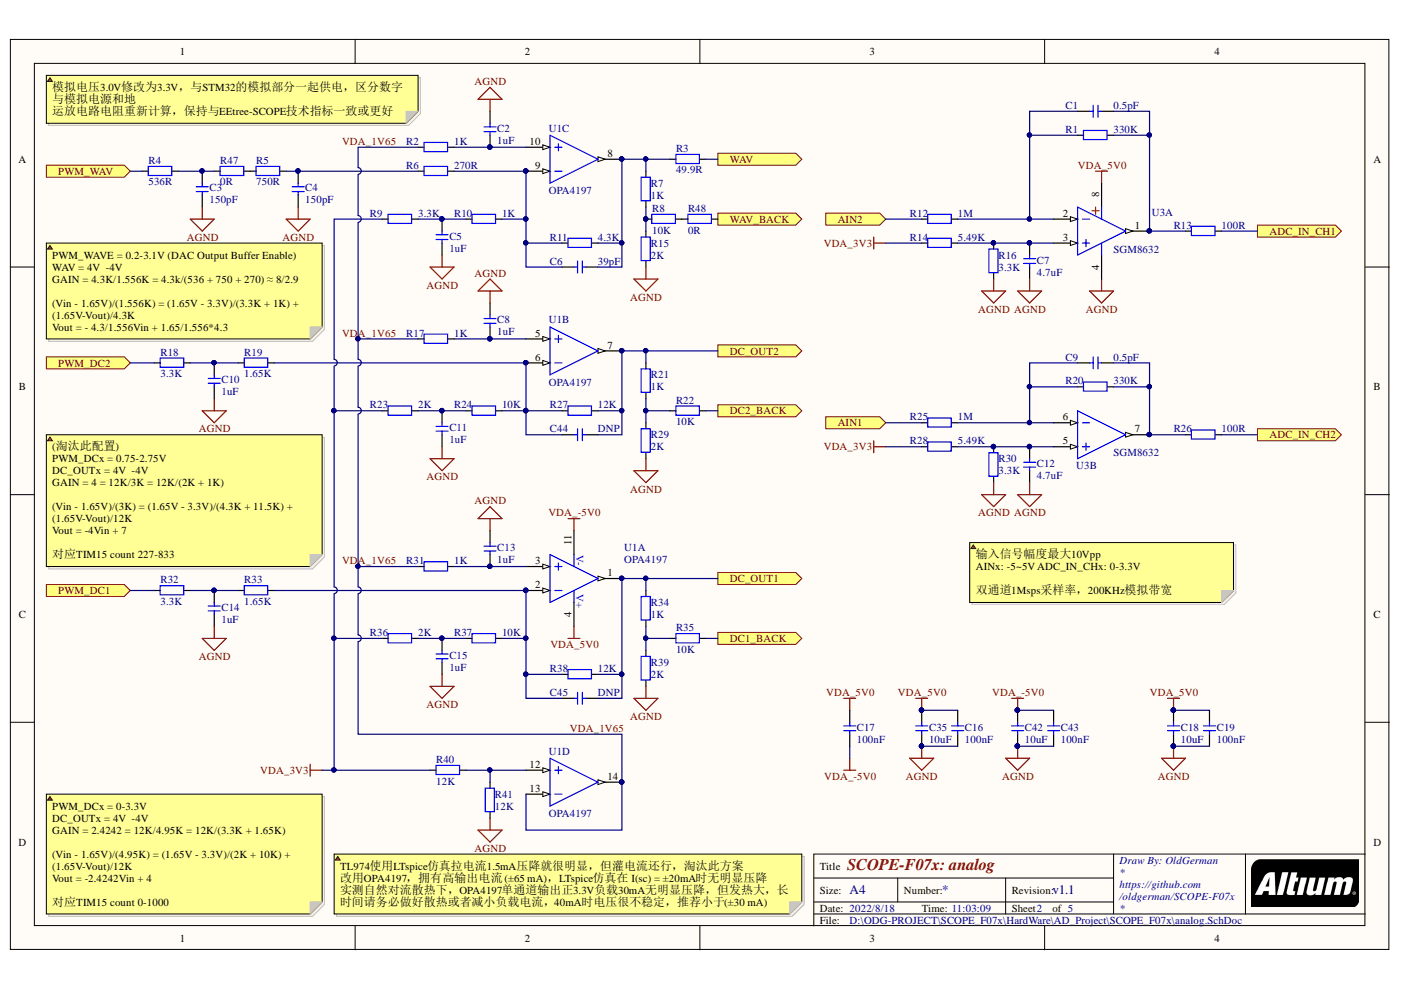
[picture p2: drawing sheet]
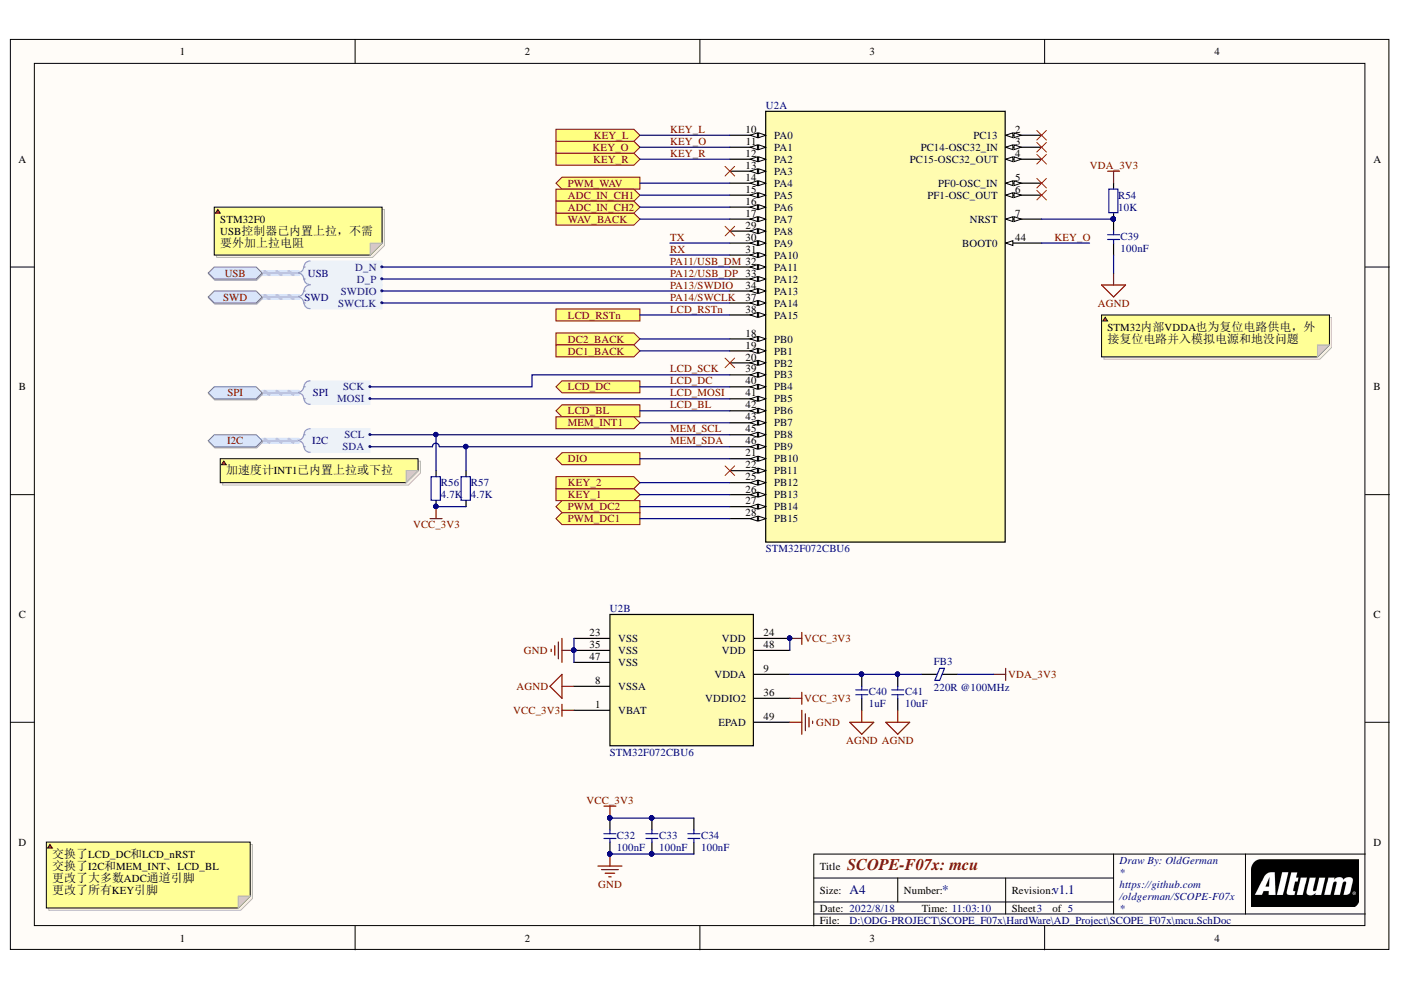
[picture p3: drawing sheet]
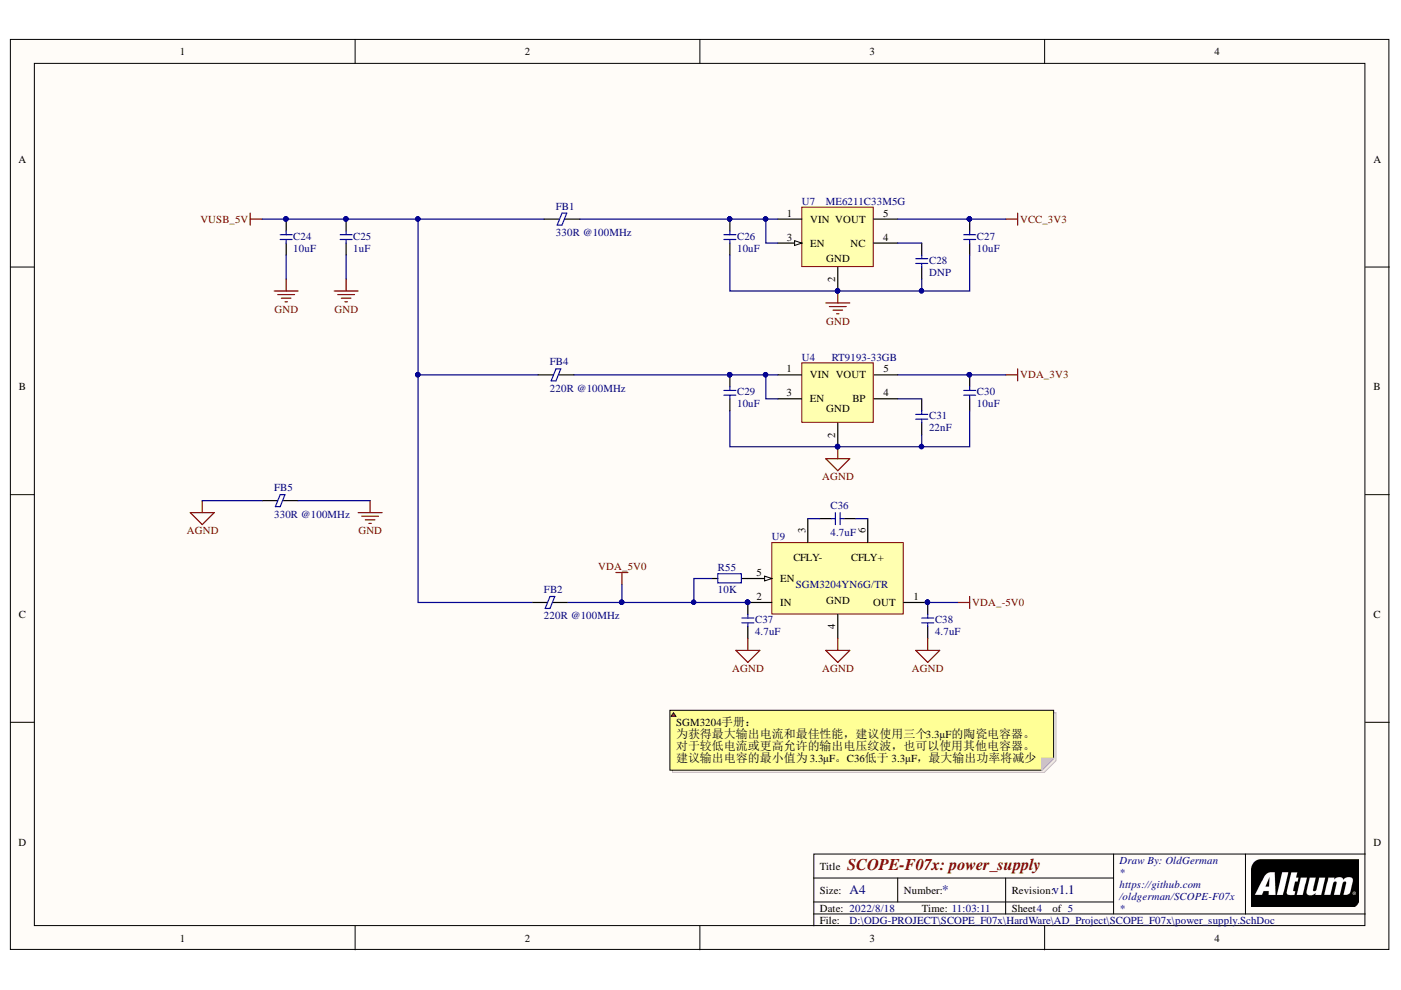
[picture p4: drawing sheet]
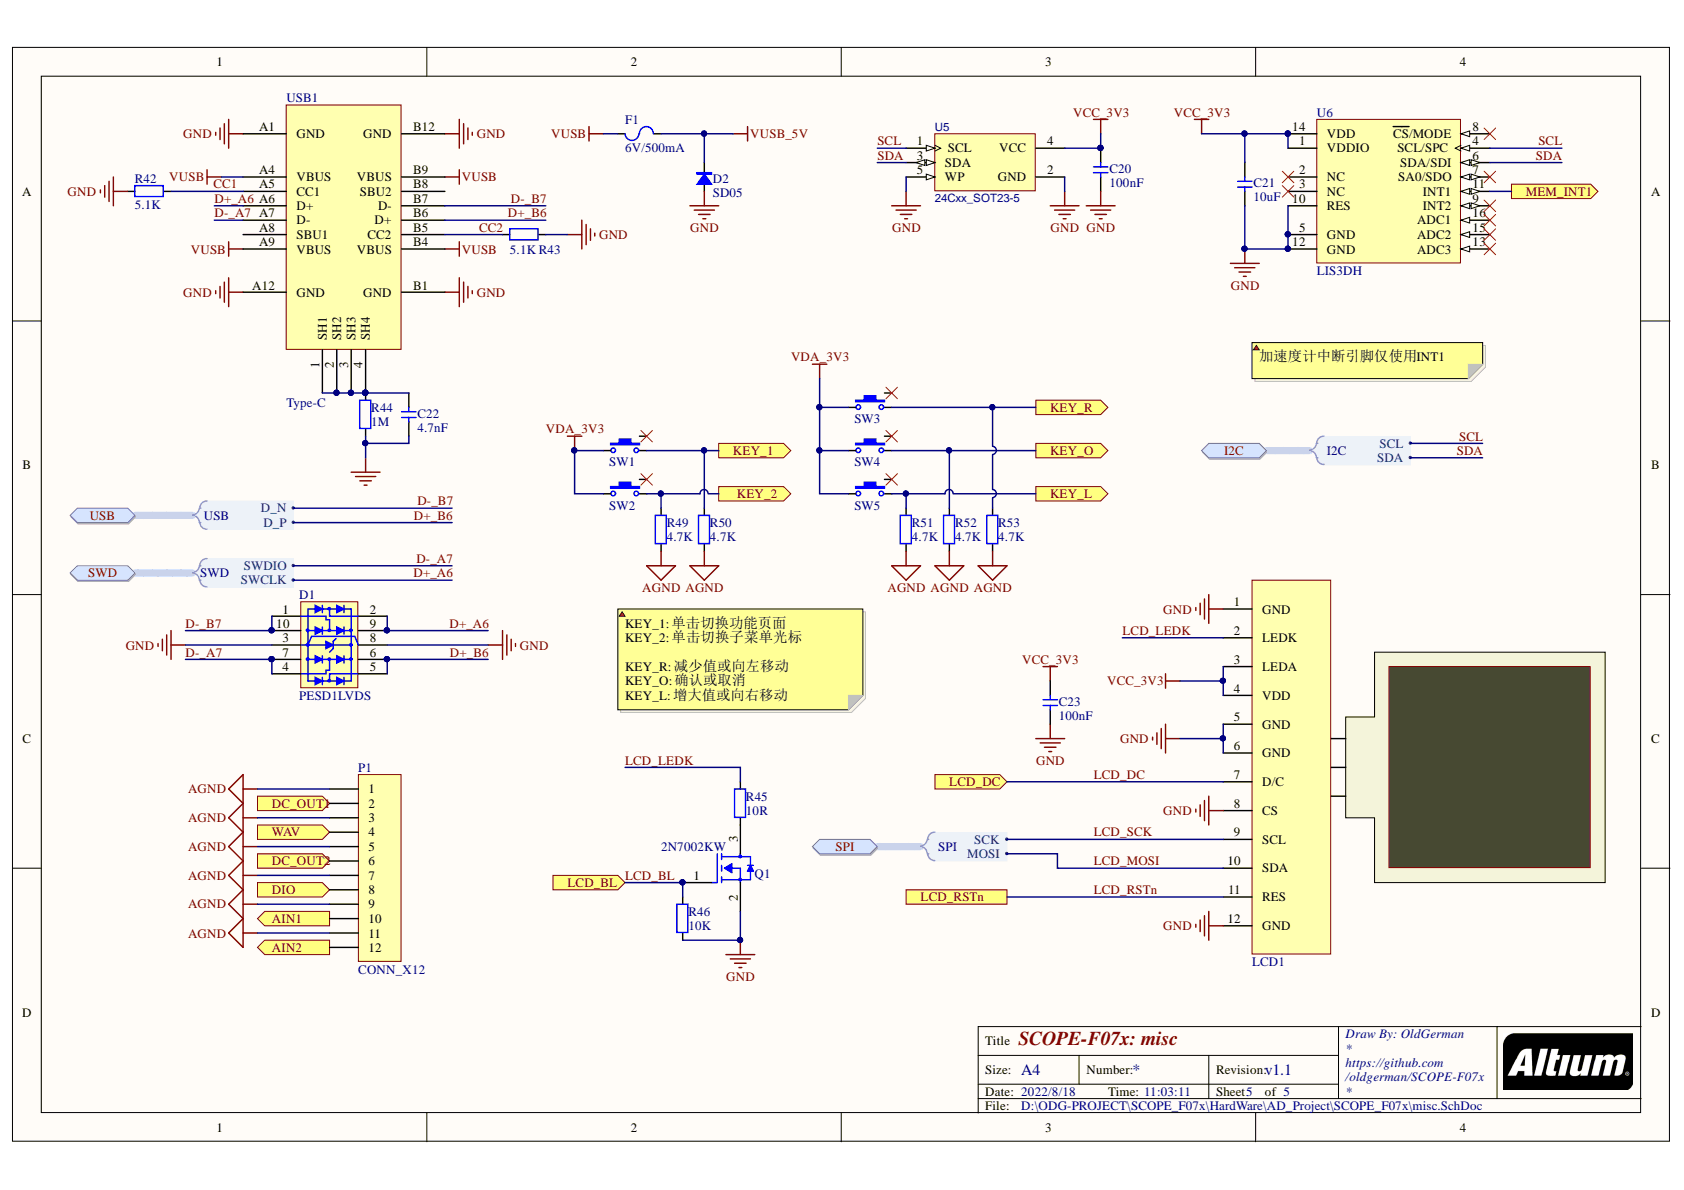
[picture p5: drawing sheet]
# Altium project SCOPE_F07x.PrjPcb
5 sheets, 129 parts. Net scope: hierarchical (ports join the sheet entries above them; power ports are global).
Board file: Scope.PcbDoc
Sheets:
  Scope_top.SchDoc
    U_mcu = mcu.SchDoc
    U_power_supply = power_supply.SchDoc
    U_analog = analog.SchDoc
    U_misc = misc.SchDoc

## Sheet Scope_top.SchDoc: SCOPE-F07x: top
size A4; Organization: Draw By: OldGerman; Address2: https://github.com; Address3: /oldgerman/SCOPE-F07x; Revision: v1.1; SheetNumber: 1; SheetTotal: 5

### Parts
ODG1  ODG_LOGO  [ODG_LOGO]  (value not drawn)
ODG2  ODG_LOGO  [ODG_LOGO]  (value not drawn)

### Sub-sheets
U_analog = analog.SchDoc: PWM_WAV (in), DC1_BACK (out), DC2_BACK (out), ADC_IN_CH1 (out), WAV_BACK (out), ADC_IN_CH2 (out), WAV (out), DC_OUT1 (out), DC_OUT2 (out), AIN1 (in), AIN2 (in), PWM_DC2 (in), PWM_DC1 (in)
U_mcu = mcu.SchDoc: PWM_WAV (out), DC1_BACK (in), DC2_BACK (in), ADC_IN_CH1 (in), WAV_BACK (in), ADC_IN_CH2 (in), DIO (out), LCD_DC (out), LCD_RSTn, MEM_INT1 (in), KEY_1 (in), KEY_2 (in), KEY_R (in), KEY_O (in), KEY_L (in), USB (bidir, harness USB), PWM_DC2 (out), PWM_DC1 (out), SWD (bidir, harness SWD), I2C (bidir, harness I2C), LCD_BL (out), SPI (bidir, harness SPI)
U_misc = misc.SchDoc: USB (bidir, harness USB), DIO (in), LCD_DC (in), LCD_RSTn, KEY_1 (out), KEY_2 (out), KEY_R (out), KEY_O (out), KEY_L (out), MEM_INT1 (out), WAV (in), DC_OUT1 (in), DC_OUT2 (in), AIN1 (out), AIN2 (out), SWD (bidir, harness SWD), I2C (bidir, harness I2C), LCD_BL (in), SPI (bidir, harness SPI)
U_power_supply = power_supply.SchDoc: no entries

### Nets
KEY_L: sheet U_mcu/KEY_L, sheet U_misc/KEY_L
KEY_O: sheet U_mcu/KEY_O, sheet U_misc/KEY_O
KEY_R: sheet U_mcu/KEY_R, sheet U_misc/KEY_R
LCD_BL: sheet U_mcu/LCD_BL, sheet U_misc/LCD_BL
LCD_DC: sheet U_mcu/LCD_DC, sheet U_misc/LCD_DC
LCD_RSTn: sheet U_mcu/LCD_RSTn, sheet U_misc/LCD_RSTn
NetC44_1: sheet U_analog/DC_OUT2, sheet U_misc/DC_OUT2
NetC45_1: sheet U_analog/DC_OUT1, sheet U_misc/DC_OUT1
NetP1_4: sheet U_analog/WAV, sheet U_misc/WAV
NetP1_8: sheet U_mcu/DIO, sheet U_misc/DIO
NetP1_10: sheet U_analog/AIN1, sheet U_misc/AIN1
NetP1_12: sheet U_analog/AIN2, sheet U_misc/AIN2
NetR4_1: sheet U_mcu/PWM_WAV, sheet U_analog/PWM_WAV
NetR13_2: sheet U_mcu/ADC_IN_CH1, sheet U_analog/ADC_IN_CH1
NetR18_1: sheet U_mcu/PWM_DC2, sheet U_analog/PWM_DC2
NetR22_1: sheet U_mcu/DC2_BACK, sheet U_analog/DC2_BACK
NetR26_2: sheet U_mcu/ADC_IN_CH2, sheet U_analog/ADC_IN_CH2
NetR32_1: sheet U_mcu/PWM_DC1, sheet U_analog/PWM_DC1
NetR35_1: sheet U_mcu/DC1_BACK, sheet U_analog/DC1_BACK
NetR48_2: sheet U_mcu/WAV_BACK, sheet U_analog/WAV_BACK
NetR49_1: sheet U_mcu/KEY_2, sheet U_misc/KEY_2
NetR50_1: sheet U_mcu/KEY_1, sheet U_misc/KEY_1
NetU2_43: sheet U_mcu/MEM_INT1, sheet U_misc/MEM_INT1

### Buses and harness runs
harness sheet U_mcu/I2C = sheet U_misc/I2C
harness sheet U_mcu/SPI = sheet U_misc/SPI
harness sheet U_mcu/SWD = sheet U_misc/SWD
harness sheet U_mcu/USB = sheet U_misc/USB

## Sheet mcu.SchDoc: SCOPE-F07x: mcu
size A4; DrawnBy: OldGerman; Organization: Draw By: OldGerman; Address2: https://github.com; Address3: /oldgerman/SCOPE-F07x; Revision: v1.1; SheetNumber: 3; SheetTotal: 5

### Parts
C32  100nF  [C0402]
C33  100nF  [C0402]
C34  100nF  [C0402]
C39  100nF  [C0402]
C40  1uF  [C0402]
C41  10uF  [C0402]
FB3  220R @100MHz  [FER0402]
R54  10K  [R0402]
R56  4.7K  [R0402]
R57  4.7K  [R0402]
U2  STM32F072CBU6  [UFQFPN-48_7X7X0P55MM_VIA]  (parts A,B of 2)

### Ports
ADC_IN_CH1 (in), ADC_IN_CH2 (in), DC1_BACK (in), DC2_BACK (in), DIO (out), I2C (bidir, harness I2C), KEY_1 (in), KEY_2 (in), KEY_L (in), KEY_O (in), KEY_R (in), LCD_BL (out), LCD_DC (out), LCD_RSTn, MEM_INT1 (in), PWM_DC1 (out), PWM_DC2 (out), PWM_WAV (out), SPI (bidir, harness SPI), SWD (bidir, harness SWD), USB (bidir, harness USB), WAV_BACK (in)

### Harnesses
USB: D_P, D_N
SWD: SWCLK, SWDIO
I2C: SDA, SCL
SPI: MOSI, SCK

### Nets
AGND: C39.2 C40.2 C41.2 U2.8(VSSA)
GND: C32.2 C33.2 C34.2 U2.23(VSS) U2.35(VSS) U2.47(VSS) U2.49(EPAD)
VCC_3V3: C32.1 C33.1 C34.1 R56.1 R57.1 U2.1(VBAT) U2.24(VDD) U2.36(VDDIO2) U2.48(VDD)
VDA_3V3: FB3.1 R54.1
KEY_L: U2.10(PA0) ; port KEY_L
KEY_O: U2.11(PA1) U2.44(BOOT0) ; port KEY_O
KEY_R: U2.12(PA2) ; port KEY_R
LCD_BL: U2.42(PB6) ; port LCD_BL
LCD_DC: U2.40(PB4) ; port LCD_DC
LCD_MOSI: U2.41(PB5) ; port SPI.MOSI
LCD_RSTn: U2.38(PA15) ; port LCD_RSTn
LCD_SCK: U2.39(PB3) ; port SPI.SCK
MEM_SCL: R56.2 U2.45(PB8) ; port I2C.SCL
MEM_SDA: R57.2 U2.46(PB9) ; port I2C.SDA
PA11/USB_DM: U2.32(PA11) ; port USB.D_N  [project net D-_B7]
PA12/USB_DP: U2.33(PA12) ; port USB.D_P  [project net D+_B6]
PA13/SWDIO: U2.34(PA13) ; port SWD.SWDIO  [project net D-_A7]
PA14/SWCLK: U2.37(PA14) ; port SWD.SWCLK  [project net D+_A6]
RX: U2.31(PA10)
TX: U2.30(PA9)
NetC39_1: C39.1 R54.2 U2.7(NRST)
NetC40_1: C40.1 C41.1 FB3.2 U2.9(VDDA)
NetP1_8: U2.21(PB10) ; port DIO
NetR4_1: U2.14(PA4) ; port PWM_WAV
NetR13_2: U2.15(PA5) ; port ADC_IN_CH1
NetR18_1: U2.27(PB14) ; port PWM_DC2
NetR22_1: U2.18(PB0) ; port DC2_BACK
NetR26_2: U2.16(PA6) ; port ADC_IN_CH2
NetR32_1: U2.28(PB15) ; port PWM_DC1
NetR35_1: U2.19(PB1) ; port DC1_BACK
NetR48_2: U2.17(PA7) ; port WAV_BACK
NetR49_1: U2.25(PB12) ; port KEY_2
NetR50_1: U2.26(PB13) ; port KEY_1
NetU2_43: U2.43(PB7) ; port MEM_INT1

Not connected (* = marked no-connect by the designer): U2 2(PC13)* 3(PC14-OSC32_IN)* 4(PC15-OSC32_OUT)* 5(PF0-OSC_IN)* 6(PF1-OSC_OUT)* 13(PA3)* 20(PB2)* 22(PB11)* 29(PA8)*

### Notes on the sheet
- STM32F0 USB控制器已内置上拉，不需要外加上拉电阻
- STM32内部VDDA也为复位电路供电，外接复位电路并入模拟电源和地没问题
- (near R56) 加速度计INT1已内置上拉或下拉
- 交换了LCD_DC和LCD_nRST
  交换了I2C和MEM_INT、LCD_BL
  更改了大多数ADC通道引脚
  更改了所有KEY引脚

## Sheet power_supply.SchDoc: SCOPE-F07x: power_supply
size A4; Organization: Draw By: OldGerman; Address2: https://github.com; Address3: /oldgerman/SCOPE-F07x; Revision: v1.1; SheetNumber: 4; SheetTotal: 5

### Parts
C24  10uF  [C0402]
C25  1uF  [C0402]
C26  10uF  [C0402]
C27  10uF  [C0402]
C28  DNP  [C0402]
C29  10uF  [C0402]
C30  10uF  [C0402]
C31  22nF  [C0402]
C36  4.7uF  [C0402]
C37  4.7uF  [C0402]
C38  4.7uF  [C0402]
FB1  330R @100MHz  [FER0603]
FB2  220R @100MHz  [FER0402]
FB4  220R @100MHz  [FER0402]
FB5  330R @100MHz  [FER0603]
R55  10K  [R0402]
U4  RT9193-33GB  [MICROCHIP SOT-23-5 OT]
U7  ME6211C33M5G  [ANALOG TSOT-23-5 UJ-5]
U9  SGM3204YN6G/TR  [MICROCHIP SOT-23-6 M6]

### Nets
AGND: C29.2 C30.2 C31.2 C37.2 C38.2 FB5.2 U4.2(GND) U9.4(GND)
GND: C24.2 C25.2 C26.2 C27.2 C28.2 FB5.1 U7.2(GND)
VCC_3V3: C27.1 U7.5(VOUT)
VDA_3V3: C30.1 U4.5(VOUT)
VDA_5V0: C37.1 FB2.1 R55.2 U9.2(IN)
VDA_-5V0: C38.1 U9.1(OUT)
VUSB_5V: C24.1 C25.1 FB1.1 FB2.2 FB4.1
NetC26_1: C26.1 FB1.2 U7.1(VIN) U7.3(EN)
NetC28_1: C28.1 U7.4(NC)
NetC29_1: C29.1 FB4.2 U4.1(VIN) U4.3(EN)
NetC31_1: C31.1 U4.4(BP)
NetC36_1: C36.1 U9.3(CFLY-)
NetC36_2: C36.2 U9.6(CFLY+)
NetR55_1: R55.1 U9.5(EN)

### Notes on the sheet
- SGM3204手册：
  为获得最大输出电流和最佳性能，建议使用三个3.3μF的陶瓷电容器。
  对于较低电流或更高允许的输出电压纹波，也可以使用其他电容器。
  建议输出电容的最小值为 3.3μF。C36低于 3.3μF，最大输出功率将减少

## Sheet analog.SchDoc: SCOPE-F07x: analog
size A4; Organization: Draw By: OldGerman; Address2: https://github.com; Address3: /oldgerman/SCOPE-F07x; Revision: v1.1; SheetNumber: 2; SheetTotal: 5

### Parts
C1  0.5pF  [C0402]
C2  1uF  [C0402]
C3  150pF  [C0402]
C4  150pF  [C0402]
C5  1uF  [C0402]
C6  39pF  [C0402]
C7  4.7uF  [C0402]
C8  1uF  [C0402]
C9  0.5pF  [C0402]
C10  1uF  [C0402]
C11  1uF  [C0402]
C12  4.7uF  [C0402]
C13  1uF  [C0402]
C14  1uF  [C0402]
C15  1uF  [C0402]
C16  100nF  [C0402]
C17  100nF  [C0402]
C18  10uF  [C0402]
C19  100nF  [C0402]
C35  10uF  [C0402]
C42  10uF  [C0402]
C43  100nF  [C0402]
C44  DNP  [C0402]
C45  DNP  [C0402]
R1  330K  [R0402]
R2  1K  [R0402]
R3  49.9R  [R0402]
R4  536R  [R0402]
R5  750R  [R0402]
R6  270R  [R0402]
R7  1K  [R0402]
R8  10K  [R0402]
R9  3.3K  [R0402]
R10  1K  [R0402]
R11  4.3K  [R0402]
R12  1M  [R0402]
R13  100R  [R0402]
R14  5.49K  [R0402]
R15  2K  [R0402]
R16  3.3K  [R0402]
R17  1K  [R0402]
R18  3.3K  [R0402]
R19  1.65K  [R0402]
R20  330K  [R0402]
R21  1K  [R0402]
R22  10K  [R0402]
R23  2K  [R0402]
R24  10K  [R0402]
R25  1M  [R0402]
R26  100R  [R0402]
R27  12K  [R0402]
R28  5.49K  [R0402]
R29  2K  [R0402]
R30  3.3K  [R0402]
R31  1K  [R0402]
R32  3.3K  [R0402]
R33  1.65K  [R0402]
R34  1K  [R0402]
R35  10K  [R0402]
R36  2K  [R0402]
R37  10K  [R0402]
R38  12K  [R0402]
R39  2K  [R0402]
R40  12K  [R0402]
R41  12K  [R0402]
R47  0R  [R0805]
R48  0R  [R0805]
U1  OPA4197  [ON SEMI TSSOP-14 948G]  (parts A,B,C,D of 4)
U3  SGM8632  [ANALOG DEV SOIC-8 R8]  (parts A,B of 2)

### Ports
ADC_IN_CH1 (out), ADC_IN_CH2 (out), AIN1 (in), AIN2 (in), DC1_BACK (out), DC2_BACK (out), DC_OUT1 (out), DC_OUT2 (out), PWM_DC1 (in), PWM_DC2 (in), PWM_WAV (in), WAV (out), WAV_BACK (out)

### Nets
AGND: C2.2 C3.1 C4.1 C5.1 C7.1 C8.2 C10.1 C11.1 C12.1 C13.2 C14.1 C15.1 C16.1 C18.1 C19.1 C35.1 C42.1 C43.1 R15.1 R16.1 R29.1 R30.1 R39.1 R41.1 U3.4(V-)
VDA_3V3: R9.1 R14.1 R23.1 R28.1 R36.1 R40.1
VDA_5V0: C16.2 C17.2 C18.2 C19.2 C35.2 U1.4(VDD) U3.8(V+)
VDA_-5V0: C17.1 C42.2 C43.2 U1.11(VSS)
VDA_1V65: R2.1 R17.1 R31.1 U1.13(IN_D-) U1.14(OUTD)
NetC1_1: C1.1 R1.2 R13.1 U3.1(OUT1)
NetC1_2: C1.2 R1.1 R12.2 U3.2(-)
NetC2_1: C2.1 R2.2 U1.10(IN_C+)
NetC3_2: C3.2 R4.2 R47.1
NetC4_2: C4.2 R5.2 R6.1
NetC5_2: C5.2 R9.2 R10.1
NetC6_1: C6.1 R3.1 R7.2 R11.2 U1.8(OUTC)
NetC6_2: C6.2 R6.2 R10.2 R11.1 U1.9(IN_C-)
NetC7_2: C7.2 R14.2 R16.2 U3.3(+)
NetC8_1: C8.1 R17.2 U1.5(IN_B+)
NetC9_1: C9.1 R20.2 R26.1 U3.7(OUT2)
NetC9_2: C9.2 R20.1 R25.2 U3.6(-)
NetC10_2: C10.2 R18.2 R19.1
NetC11_2: C11.2 R23.2 R24.1
NetC12_2: C12.2 R28.2 R30.2 U3.5(+)
NetC13_1: C13.1 R31.2 U1.3(IN_A+)
NetC14_2: C14.2 R32.2 R33.1
NetC15_2: C15.2 R36.2 R37.1
NetC44_1: C44.1 R21.2 R27.2 U1.7(OUTB) ; port DC_OUT2
NetC44_2: C44.2 R19.2 R24.2 R27.1 U1.6(IN_B-)
NetC45_1: C45.1 R34.2 R38.2 U1.1(OUTA) ; port DC_OUT1
NetC45_2: C45.2 R33.2 R37.2 R38.1 U1.2(IN_A-)
NetP1_4: R3.2 ; port WAV
NetP1_10: R25.1 ; port AIN1
NetP1_12: R12.1 ; port AIN2
NetR4_1: R4.1 ; port PWM_WAV
NetR5_1: R5.1 R47.2
NetR7_1: R7.1 R8.2 R15.2
NetR8_1: R8.1 R48.1
NetR13_2: R13.2 ; port ADC_IN_CH1
NetR18_1: R18.1 ; port PWM_DC2
NetR21_1: R21.1 R22.2 R29.2
NetR22_1: R22.1 ; port DC2_BACK
NetR26_2: R26.2 ; port ADC_IN_CH2
NetR32_1: R32.1 ; port PWM_DC1
NetR34_1: R34.1 R35.2 R39.2
NetR35_1: R35.1 ; port DC1_BACK
NetR40_2: R40.2 R41.2 U1.12(IN_D+)
NetR48_2: R48.2 ; port WAV_BACK

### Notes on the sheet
- (near R2) 模拟电压3.0V修改为3.3V，与STM32的模拟部分一起供电，区分数字与模拟电源和地
  运放电路电阻重新计算，保持与EEtree-SCOPE技术指标一致或更好
- PWM_WAVE = 0.2-3.1V (DAC Output Buffer Enable)
  WAV = 4V  -4V
  GAIN = 4.3K/1.556K = 4.3k/(536 + 750 + 270) ≈ 8/2.9
  (Vin - 1.65V)/(1.556K) = (1.65V - 3.3V)/(3.3K + 1K) + (1.65V-Vout)/4.3K
  Vout = - 4.3/1.556Vin + 1.65/1.556*4.3
- (淘汰此配置)
  PWM_DCx = 0.75-2.75V
  DC_OUTx = 4V  -4V
  GAIN = 4 = 12K/3K = 12K/(2K + 1K)
  (Vin - 1.65V)/(3K) = (1.65V - 3.3V)/(4.3K + 11.5K) + (1.65V-Vout)/12K
  Vout = -4Vin + 7
  对应TIM15 count 227-833
- 输入信号幅度最大10Vpp
  AINx: -5~5V ADC_IN_CHx: 0-3.3V
  双通道1Msps采样率，200KHz模拟带宽
- PWM_DCx = 0-3.3V
  DC_OUTx = 4V  -4V
  GAIN = 2.4242 = 12K/4.95K = 12K/(3.3K + 1.65K)
  (Vin - 1.65V)/(4.95K) = (1.65V - 3.3V)/(2K + 10K) + (1.65V-Vout)/12K
  Vout = -2.4242Vin + 4
  对应TIM15 count 0-1000
- TL974使用LTspice仿真拉电流1.5mA压降就很明显，但灌电流还行，淘汰此方案
  改用OPA4197，拥有高输出电流 (±65 mA)，LTspice仿真在 I(sc) = ±20mA时无明显压降
  实测自然对流散热下，OPA4197单通道输出正3.3V负载30mA无明显压降，但发热大，长时间请务必做好散热或者减小负载电流，40mA时电压很不稳定，推荐小于(±30 mA)

## Sheet misc.SchDoc: SCOPE-F07x: misc
size A4; Organization: Draw By: OldGerman; Address2: https://github.com; Address3: /oldgerman/SCOPE-F07x; Revision: v1.1; SheetNumber: 5; SheetTotal: 5

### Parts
C20  100nF  [C0402]
C21  10uF  [C0402]
C22  4.7nF  [C0402]
C23  100nF  [C0402]
D1  PESD1LVDS  [DFN2510-10_SOT1165-1]
D2  SD05  [SOD-323]
F1  6V/500mA  [FUSE0603_0.5MM]
LCD1  LCD_240x240  [LCD-240X240-1.54INCH_FLUSH_FRONT]  (value not drawn)
P1  CONN_X12  [2.54MM_FEMALE_1x12_180H]
Q1  2N7002KW  [DIODES SOT-323-3]
R42  5.1K  [R0402]
R43  5.1K  [R0402]
R44  1M  [R0402]
R45  10R  [R0603]
R46  10K  [R0402]
R49  4.7K  [R0402]
R50  4.7K  [R0402]
R51  4.7K  [R0402]
R52  4.7K  [R0402]
R53  4.7K  [R0402]
SW1  Button-2P+PAD  [TACTILE_SWITCH_SMD_4.6x1.82x3.5mm_1TS003B]  (value not drawn)
SW2  Button-2P+PAD  [TACTILE_SWITCH_SMD_4.6x1.82x3.5mm_1TS003B]  (value not drawn)
SW3  Button-2P+PAD  [TACTILE_SWITCH_SMD_4.6x1.82x3.5mm_1TS003B]  (value not drawn)
SW4  Button-2P+PAD  [TACTILE_SWITCH_SMD_4.6x1.82x3.5mm_1TS003B]  (value not drawn)
SW5  Button-2P+PAD  [TACTILE_SWITCH_SMD_4.6x1.82x3.5mm_1TS003B]  (value not drawn)
U5  24Cxx_SOT23-5  [MICROCHIP SOT-23-5 OT]
U6  LIS3DH  [LGA-16-3X3]
USB1  Type-C  [Type-C-TOP]

### Ports
AIN1 (out), AIN2 (out), DC_OUT1 (in), DC_OUT2 (in), DIO (in), I2C (bidir, harness I2C), KEY_1 (out), KEY_2 (out), KEY_L (out), KEY_O (out), KEY_R (out), LCD_BL (in), LCD_DC (in), LCD_RSTn, MEM_INT1 (out), SPI (bidir, harness SPI), SWD (bidir, harness SWD), USB (bidir, harness USB), WAV (in)

### Harnesses
USB: D_P, D_N
SWD: SWCLK, SWDIO
I2C: SDA, SCL
SPI: MOSI, SCK

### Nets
AGND: P1.1 P1.3 P1.5 P1.7 P1.9 P1.11 R49.2 R50.2 R51.2 R52.2 R53.2
GND: C20.2 C21.2 C22.2 C23.1 D1.3(GND) D1.8(GND) D2.1(A) LCD1.1(GND) LCD1.5(GND) LCD1.6(GND) LCD1.8(CS) LCD1.12(GND) Q1.2(S) R42.2 R43.1 R44.2 R46.1 U5.2(GND) U5.5(WP) U6.5(GND) U6.10(RES) U6.12(GND) USB1.A1(GND) USB1.A12(GND) USB1.B1(GND) USB1.B12(GND)
VCC_3V3: C20.1 C21.1 C23.2 LCD1.3(LEDA) LCD1.4(VDD) U5.4(VCC) U6.1(VDDIO) U6.14(VDD)
VDA_3V3: SW1.1 SW2.1 SW3.1 SW4.1 SW5.1
VUSB: F1.1 USB1.A4(VBUS) USB1.A9(VBUS) USB1.B4(VBUS) USB1.B9(VBUS)
VUSB_5V: D2.2(C) F1.2
CC1: R42.1 USB1.A5(CC1)
CC2: R43.2 USB1.B5(CC2)
D+_A6: D1.2(I/O) D1.9(GND) USB1.A6(D+) ; port SWD.SWCLK
D+_B6: D1.5(I/O) D1.6(GND) USB1.B6(D+) ; port USB.D_P
D-_A7: D1.4(I/O) D1.7(GND) USB1.A7(D-) ; port SWD.SWDIO
D-_B7: D1.1(I/O) D1.10(GND) USB1.B7(D-) ; port USB.D_N
KEY_L: R51.1 SW5.2 ; port KEY_L
KEY_O: R52.1 SW4.2 ; port KEY_O
KEY_R: R53.1 SW3.2 ; port KEY_R
LCD_BL: Q1.1(G) R46.2 ; port LCD_BL
LCD_DC: LCD1.7(D/C) ; port LCD_DC
LCD_LEDK: LCD1.2(LEDK) R45.2
LCD_MOSI: LCD1.10(SDA) ; port SPI.MOSI
LCD_RSTn: LCD1.11(RES) ; port LCD_RSTn
LCD_SCK: LCD1.9(SCL) ; port SPI.SCK
SCL: U5.1(SCL) U6.4(SCL/SPC) ; port I2C.SCL  [project net MEM_SCL]
SDA: U5.3(SDA) U6.6(SDA/SDI) ; port I2C.SDA  [project net MEM_SDA]
NetC22_1: C22.1 R44.1 USB1.1(SH1) USB1.2(SH2) USB1.3(SH3) USB1.4(SH4)
NetC44_1: P1.6 ; port DC_OUT2
NetC45_1: P1.2 ; port DC_OUT1
NetP1_4: P1.4 ; port WAV
NetP1_8: P1.8 ; port DIO
NetP1_10: P1.10 ; port AIN1
NetP1_12: P1.12 ; port AIN2
NetQ1_3: Q1.3(D) R45.1
NetR49_1: R49.1 SW2.2 ; port KEY_2
NetR50_1: R50.1 SW1.2 ; port KEY_1
NetU2_43: U6.11(INT1) ; port MEM_INT1

Not connected (* = marked no-connect by the designer): SW1 3*; SW2 3*; SW3 3*; SW4 3*; SW5 3*; U6 2(NC)* 3(NC)* 7(SA0/SDO)* 8(~{CS}/MODE)* 9(INT2)* 13(ADC3)* 15(ADC2)* 16(ADC1)*; USB1 A8(SBU1) B8(SBU2)

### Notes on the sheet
- 加速度计中断引脚仅使用INT1
- KEY_1: 单击切换功能页面
  KEY_2: 单击切换子菜单光标
  KEY_R: 减少值或向左移动
  KEY_O: 确认或取消
  KEY_L: 增大值或向右移动

## Nets that join several sheets
AGND: mcu (C39.2 C40.2 C41.2 U2.8), power_supply (8 pins), analog (25 pins), misc (11 pins)
GND: mcu (7 pins), power_supply (7 pins), misc (26 pins)
VCC_3V3: mcu (9 pins), power_supply (C27.1 U7.5), misc (8 pins)
VDA_3V3: mcu (FB3.1 R54.1), power_supply (C30.1 U4.5), analog (6 pins), misc (5 pins)
VDA_5V0: power_supply (C37.1 FB2.1 R55.2 U9.2), analog (7 pins)
VDA_-5V0: power_supply (C38.1 U9.1), analog (C17.1 C42.2 C43.2 U1.11)
VUSB_5V: power_supply (5 pins), misc (D2.2 F1.2)
D+_A6: mcu (U2.37), misc (D1.2 D1.9 USB1.A6)
D+_B6: mcu (U2.33), misc (D1.5 D1.6 USB1.B6)
D-_A7: mcu (U2.34), misc (D1.4 D1.7 USB1.A7)
D-_B7: mcu (U2.32), misc (D1.1 D1.10 USB1.B7)
KEY_L: mcu (U2.10), misc (R51.1 SW5.2)
KEY_O: mcu (U2.11 U2.44), misc (R52.1 SW4.2)
KEY_R: mcu (U2.12), misc (R53.1 SW3.2)
LCD_BL: mcu (U2.42), misc (Q1.1 R46.2)
LCD_DC: mcu (U2.40), misc (LCD1.7)
LCD_MOSI: mcu (U2.41), misc (LCD1.10)
LCD_RSTn: mcu (U2.38), misc (LCD1.11)
LCD_SCK: mcu (U2.39), misc (LCD1.9)
MEM_SCL: mcu (R56.2 U2.45), misc (U5.1 U6.4)
MEM_SDA: mcu (R57.2 U2.46), misc (U5.3 U6.6)
NetC44_1: analog (C44.1 R21.2 R27.2 U1.7), misc (P1.6)
NetC45_1: analog (C45.1 R34.2 R38.2 U1.1), misc (P1.2)
NetP1_4: analog (R3.2), misc (P1.4)
NetP1_8: mcu (U2.21), misc (P1.8)
NetP1_10: analog (R25.1), misc (P1.10)
NetP1_12: analog (R12.1), misc (P1.12)
NetR4_1: mcu (U2.14), analog (R4.1)
NetR13_2: mcu (U2.15), analog (R13.2)
NetR18_1: mcu (U2.27), analog (R18.1)
NetR22_1: mcu (U2.18), analog (R22.1)
NetR26_2: mcu (U2.16), analog (R26.2)
NetR32_1: mcu (U2.28), analog (R32.1)
NetR35_1: mcu (U2.19), analog (R35.1)
NetR48_2: mcu (U2.17), analog (R48.2)
NetR49_1: mcu (U2.25), misc (R49.1 SW2.2)
NetR50_1: mcu (U2.26), misc (R50.1 SW1.2)
NetU2_43: mcu (U2.43), misc (U6.11)
